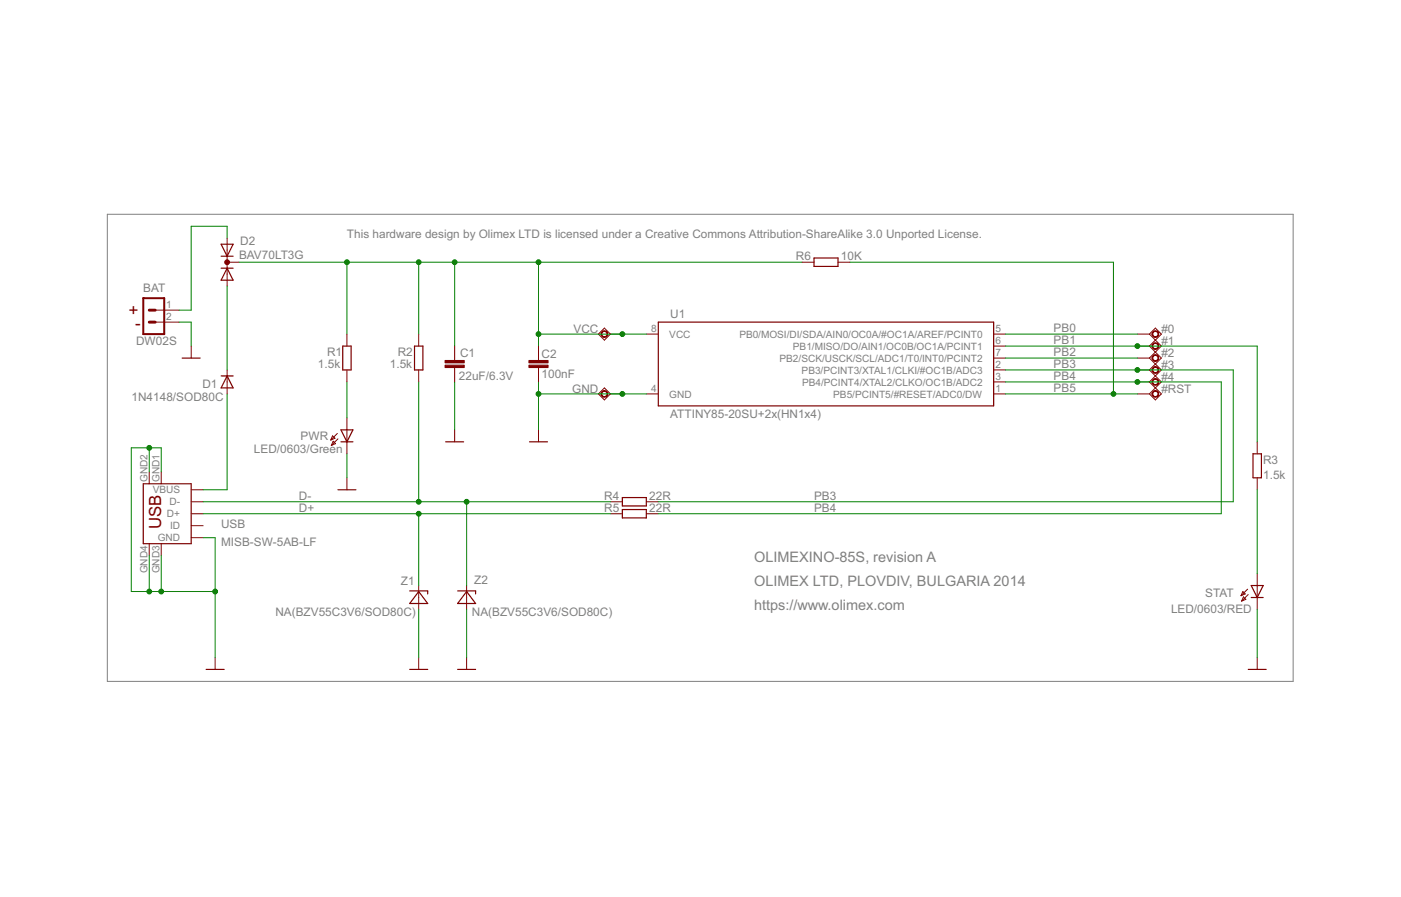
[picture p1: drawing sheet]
<svg xmlns="http://www.w3.org/2000/svg" width="297mm" height="190mm" viewBox="0 0 297 190" stroke-linecap="round" stroke-linejoin="round" font-family="sans-serif">
<path d="M22.8 45.4h251.4v99h-251.4z" fill="none" stroke="#808080" stroke-width=".21"/>
<g fill="none" stroke="#800000" stroke-width=".25">
<path d="M46.9 51.8h2.5l-1.2 2.5zM46.9 54.3h2.5M46.9 56.9h2.5M48.2 56.9l1.2 2.5h-2.5zM172.6 54.7h5.1v1.8h-5.1zM38.6 75.9h3.8M46.9 79.7h2.5M48.2 79.7l1.2 2.5h-2.5zM72.7 73.4h1.7v5h-1.7zM87.9 73.4h1.8v5h-1.8zM139.6 68.3h71.1v17.7h-71.1zM72.3 93.7h2.5"/>
<path d="M72.3 91.1h2.5l-1.2 2.6zM94.5 93.7h3.8M112.3 93.7h3.8M265.7 96.2h1.7v5.1h-1.7zM30.4 102.6h10.1v12.7h-10.1zM71.6 103.8h3.9M132 105.5h5v1.8h-5zM132 108h5v1.8h-5zM86.9 125.3h3.8v.6M88.8 125.4l1.9 2.5h-3.8zM97 125.3h3.8v.6M98.9 125.4l1.9 2.5h-3.8z"/>
<path d="M265.3 124.1h2.5l-1.2 2.6zM265.3 126.7h2.5M43.7 141.9h3.8M86.9 141.9h3.8M97 141.9h3.8M264.6 141.9h3.9"/>
</g>
<g fill="none" stroke="#800000" stroke-width=".21">
<path d="M48.2 50.5v10.2M48.2 55.6h2.5M170.1 55.6h2.5M177.7 55.6h2.5M32.9 65.7h5.1M32.9 68.3h5.1M40.5 73.4v2.5M48.2 78.4v5.1M73.6 70.8v2.6M73.6 78.4v2.6M88.8 70.8v2.6M88.8 78.4v2.6"/>
<path d="M96.4 73.4v3M96.4 77.9v3.1M114.2 73.4v3M114.2 77.9v3.1M126.9 70.8l1.2-1.2 1.3 1.2-1.3 1.3zM129.4 70.8h2.6M137 70.8h2.6M210.7 78.4h2.5M210.7 70.8h2.5M210.7 75.9h2.5M210.7 73.4h2.5M241.2 78.4h2.5"/>
<path d="M241.2 70.8h2.5M241.2 75.9h2.5M241.2 73.4h2.5M243.7 70.8l1.3-1.2 1.2 1.2-2.5 2.6M243.7 70.8l2.5 2.6-2.5 2.5M243.7 73.4l2.5 2.5-1.2 1.3M243.7 75.9l1.3 1.3M243.7 78.4l2.5 2.6-2.5 2.5M245 77.2l1.2 1.2-2.5 2.6M245 77.2l-1.3 1.2M70.5 92.4l.5 .5-.9 .4zM70.6 93.5l.5 .5-.8 .4z"/>
<path d="M71.5 91.9l-1.4 1.4M71.6 93l-1.3 1.4M73.6 88.6v7.6M96.4 91.1v2.6M114.2 91.1v2.6M126.9 83.5l1.2-1.3 1.3 1.3-1.3 1.3zM129.4 83.5h2.6M137 83.5h2.6M210.7 83.5h2.5M210.7 81h2.5M241.2 83.5h2.5M241.2 81h2.5"/>
<path d="M243.7 81l2.5 2.5-1.2 1.3-1.3-1.3M266.6 93.7v2.5M31.6 100v2.6M31.6 115.3v2.5M34.2 100v2.6M34.2 115.3v2.5M40.5 106.4h2.6M40.5 108.9h2.6M40.5 103.8h2.6M40.5 111.4h2.6M40.5 114h2.6M73.6 101.3v2.5"/>
<path d="M129.4 106.4h2.6M129.4 108.9h2.6M137 106.4h2.6M137 108.9h2.6M266.6 101.3v2.5M45.6 139.4v2.5M88.8 124.1v5.1M88.8 139.4v2.5M98.9 124.1v5.1M98.9 139.4v2.5M263.5 125.4l.5 .5-.9 .4zM263.6 126.5l.5 .5-.9 .4z"/>
<path d="M264.5 124.9l-1.4 1.4M264.6 126l-1.4 1.4M266.6 121.6v7.6M266.6 139.4v2.5"/>
</g>
<g fill="#800000" stroke="#800000" stroke-width=".21">
<path d="M112.1 77.4h4.1v.5h-4.1z"/>
<path d="M112.1 76.4h4.1v.5h-4.1z"/>
<path d="M94.4 77.4h4v.5h-4z"/>
<path d="M94.4 76.4h4v.5h-4z"/>
</g>
<g fill="#800000" stroke="#800000" stroke-width=".21">
<path d="M244.4 70.4a.72 .72 0 0 1 1.2 0 .72 .72 0 0 1-.4 1.1 .72 .72 0 0 1-1-.7h.2a.56 .56 0 0 1 .8-.4 .56 .56 0 0 1 .1 .9 .56 .56 0 0 1-.9-.3v-.2h-.2z" fill-rule="evenodd"/>
<path d="M244.4 72.9a.72 .72 0 0 1 1.2 .1 .72 .72 0 0 1-.4 1 .72 .72 0 0 1-1-.6h.2a.56 .56 0 0 1 .8-.5 .56 .56 0 0 1 .1 .9 .56 .56 0 0 1-.9-.2v-.2h-.2z" fill-rule="evenodd"/>
<path d="M244.4 75.4a.72 .72 0 0 1 1.2 .1 .72 .72 0 0 1-.4 1.1 .72 .72 0 0 1-1-.7h.2a.56 .56 0 0 1 .8-.5 .56 .56 0 0 1 .1 1 .56 .56 0 0 1-.9-.3v-.2h-.2z" fill-rule="evenodd"/>
<path d="M244.4 78a.72 .72 0 0 1 1.2 .1 .72 .72 0 0 1-.4 1 .72 .72 0 0 1-1-.7h.2a.57 .57 0 0 1 .8-.4 .57 .57 0 0 1 .1 .9 .57 .57 0 0 1-.9-.3v-.2h-.2z" fill-rule="evenodd"/>
<path d="M244.4 80.5a.72 .72 0 0 1 1.2 .1 .72 .72 0 0 1-.4 1.1 .72 .72 0 0 1-1-.7h.2a.56 .56 0 0 1 .8-.5 .56 .56 0 0 1 .1 .9 .56 .56 0 0 1-.9-.2v-.2h-.2z" fill-rule="evenodd"/>
<path d="M244.4 83.1a.72 .72 0 0 1 1.2 0 .72 .72 0 0 1-.4 1.1 .72 .72 0 0 1-1-.7h.2a.56 .56 0 0 1 .8-.5 .56 .56 0 0 1 .1 1 .56 .56 0 0 1-.9-.3v-.2h-.2z" fill-rule="evenodd"/>
<path d="M127.6 70.4a.72 .72 0 0 1 1.1 0 .72 .72 0 0 1-.4 1.1 .72 .72 0 0 1-.9-.7h.2a.56 .56 0 0 1 .8-.4 .56 .56 0 0 1 .1 .9 .56 .56 0 0 1-.9-.3v-.2h-.2z" fill-rule="evenodd"/>
<path d="M127.6 83.1a.72 .72 0 0 1 1.1 0 .72 .72 0 0 1-.4 1.1 .72 .72 0 0 1-.9-.7h.2a.56 .56 0 0 1 .8-.5 .56 .56 0 0 1 .1 1 .56 .56 0 0 1-.9-.3v-.2h-.2z" fill-rule="evenodd"/>
<circle cx="48.2" cy="55.6" r=".51"/>
</g>
<path d="M30.4 63.2h4.4v7.6h-4.4z" fill="none" stroke="#800000" stroke-width=".42"/>
<path d="M31.6 68.3h1.3M31.6 65.7h1.3" fill="none" stroke="#800000" stroke-width=".61"/>
<g fill="none" stroke="#008000" stroke-width=".21">
<path d="M48.2 50.5v-2.5h-7.7v17.7h-2.5M50.7 55.6h119.4M73.6 55.6v15.2M88.8 55.6v15.2M96.4 55.6v17.8M114.2 55.6v17.8M180.2 55.6h55.9v27.9M38 68.3h2.5v5.1M48.2 60.7v17.7M114.2 70.8h22.8M213.2 73.4h53.4v20.3M213.2 78.4h48.3v28h-121.9"/>
<path d="M213.2 70.8h28M213.2 75.9h28M31.6 94.9v5.1M48.2 83.5v20.3h-5.1M73.6 81v7.6M73.6 96.2v5.1M88.8 81v25.4M96.4 81v10.1M114.2 81v10.1M114.2 83.5h22.8M213.2 83.5h28M213.2 81h45.7v27.9h-119.3"/>
<path d="M31.6 117.8v7.6M34.2 100v-5.1h-6.4v30.5h17.8M34.2 117.8v7.6M43.1 114h2.5v25.4M43.1 106.4h86.3M43.1 108.9h86.3M88.8 108.9v15.2M98.9 106.4v17.7M266.6 103.8v17.8M88.8 129.2v10.2M98.9 129.2v10.2M266.6 129.2v10.2"/>
</g>
<g fill="#008000" stroke="#008000" stroke-width=".21">
<circle cx="114.2" cy="83.5" r=".51"/>
<circle cx="132" cy="83.5" r=".51"/>
<circle cx="45.6" cy="125.4" r=".51"/>
<circle cx="34.2" cy="125.4" r=".51"/>
<circle cx="31.6" cy="125.4" r=".51"/>
<circle cx="31.6" cy="94.9" r=".51"/>
<circle cx="88.8" cy="106.4" r=".51"/>
<circle cx="98.9" cy="106.4" r=".51"/>
<circle cx="88.8" cy="108.9" r=".51"/>
<circle cx="241.2" cy="78.4" r=".51"/>
<circle cx="241.2" cy="81" r=".51"/>
<circle cx="236.1" cy="83.5" r=".51"/>
<circle cx="241.2" cy="73.4" r=".51"/>
<circle cx="88.8" cy="55.6" r=".51"/>
<circle cx="132" cy="70.8" r=".51"/>
<circle cx="114.2" cy="70.8" r=".51"/>
<circle cx="114.2" cy="55.6" r=".51"/>
<circle cx="96.4" cy="55.6" r=".51"/>
<circle cx="73.6" cy="55.6" r=".51"/>
</g>
<g font-size="4" fill="#800000">
<text x="28.7" y="69.8">-</text>
<text x="29.6" y="66.8" transform="rotate(-90 29.6 66.8)">+</text>
<text x="34.2" y="112.2" transform="rotate(-90 34.2 112.2)">USB</text>
</g>
<g font-size="3.4" fill="#808080">
<text x="159.9" y="119.1">OLIMEXINO-85S, revision A</text>
<text x="159.9" y="124.1">OLIMEX LTD, PLOVDIV, BULGARIA 2014</text>
<text x="159.9" y="129.2">https://www.olimex.com</text>
</g>
<g font-size="2.8" fill="#808080">
<text x="50.9" y="52">D2</text>
<text x="73.5" y="50.5">This hardware design by Olimex LTD is licensed under a Creative Commons Attribution-ShareAlike 3.0 Unported License.</text>
<text x="50.7" y="54.8">BAV70LT3G</text>
<text x="168.8" y="55.2">R6</text>
<text x="178.3" y="55.2">10K</text>
<text x="30.4" y="61.9">BAT</text>
<text x="121.6" y="70.6">VCC</text>
<text x="142.1" y="67.5">U1</text>
<text x="223.4" y="70.4">PB0</text>
<text x="246.2" y="70.6">#0</text>
<text x="28.8" y="73.1">DW02S</text>
<text x="67.4" y="77.9">1.5k</text>
<text x="69.3" y="75.4">R1</text>
<text x="82.6" y="77.9">1.5k</text>
<text x="84.3" y="75.4">R2</text>
<text x="97.5" y="75.6">C1</text>
<text x="114.8" y="75.9">C2</text>
<text x="223.4" y="73">PB1</text>
<text x="223.4" y="75.5">PB2</text>
<text x="246.2" y="73.1">#1</text>
<text x="246.2" y="75.6">#2</text>
<text x="42.9" y="82.3">D1</text>
<text x="97.3" y="80.5">22uF/6.3V</text>
<text x="114.8" y="80.2">100nF</text>
<text x="121.3" y="83.3">GND</text>
<text x="223.4" y="78.1">PB3</text>
<text x="223.4" y="80.6">PB4</text>
<text x="223.4" y="83.1">PB5</text>
<text x="246.2" y="78.2">#3</text>
<text x="246.2" y="80.7">#4</text>
<text x="246.2" y="83.3">#RST</text>
<text x="27.9" y="85">1N4148/SOD80C</text>
<text x="142.1" y="88.6">ATTINY85-20SU+2x(HN1x4)</text>
<text x="63.7" y="93.3">PWR</text>
<text x="53.8" y="96.1">LED/0603/Green</text>
<text x="267.8" y="101.5">1.5k</text>
<text x="267.8" y="98.4">R3</text>
<text x="63.4" y="106">D-</text>
<text x="128.1" y="106">R4</text>
<text x="137.7" y="106">22R</text>
<text x="172.6" y="106">PB3</text>
<text x="46.9" y="111.9">USB</text>
<text x="63.4" y="108.5">D+</text>
<text x="128.1" y="108.5">R5</text>
<text x="137.7" y="108.5">22R</text>
<text x="172.6" y="108.5">PB4</text>
<text x="46.9" y="115.8">MISB-SW-5AB-LF</text>
<text x="85" y="124">Z1</text>
<text x="100.6" y="123.7">Z2</text>
<text x="58.4" y="130.5">NA(BZV55C3V6/SOD80C)</text>
<text x="100.1" y="130.7">NA(BZV55C3V6/SOD80C)</text>
<text x="248.3" y="129.8">LED/0603/RED</text>
<text x="255.5" y="126.5">STAT</text>
</g>
<g font-size="2.4" fill="#808080">
<text x="35.2" y="65.4">1</text>
<text x="35.2" y="67.9">2</text>
<text x="138" y="70.5">8</text>
<text x="141.9" y="71.6">VCC</text>
<text x="156.8" y="71.6">PB0/MOSI/DI/SDA/AIN0/OC0A/#OC1A/AREF/PCINT0</text>
<text x="211" y="70.5">5</text>
<text x="165.3" y="76.7">PB2/SCK/USCK/SCL/ADC1/T0/INT0/PCINT2</text>
<text x="168.1" y="74.1">PB1/MISO/DO/AIN1/OC0B/OC1A/PCINT1</text>
<text x="211" y="75.5">7</text>
<text x="211" y="73">6</text>
<text x="138" y="83.2">4</text>
<text x="170" y="79.2">PB3/PCINT3/XTAL1/CLKI/#OC1B/ADC3</text>
<text x="170.1" y="81.7">PB4/PCINT4/XTAL2/CLKO/OC1B/ADC2</text>
<text x="211" y="83.2">1</text>
<text x="211" y="78.1">2</text>
<text x="211" y="80.6">3</text>
<text x="141.9" y="84.3">GND</text>
<text x="176.7" y="84.3">PB5/PCINT5/#RESET/ADC0/DW</text>
<text x="31.3" y="102.2" transform="rotate(-90 31.3 102.2)">GND2</text>
<text x="32.4" y="104.6">VBUS</text>
<text x="33.8" y="102.2" transform="rotate(-90 33.8 102.2)">GND1</text>
<text x="35.9" y="107.1">D-</text>
<text x="35.4" y="109.7">D+</text>
<text x="36.1" y="112.2">ID</text>
<text x="33.4" y="114.7">GND</text>
<text x="31.3" y="121.5" transform="rotate(-90 31.3 121.5)">GND4</text>
<text x="33.8" y="121.5" transform="rotate(-90 33.8 121.5)">GND3</text>
</g>
</svg>
